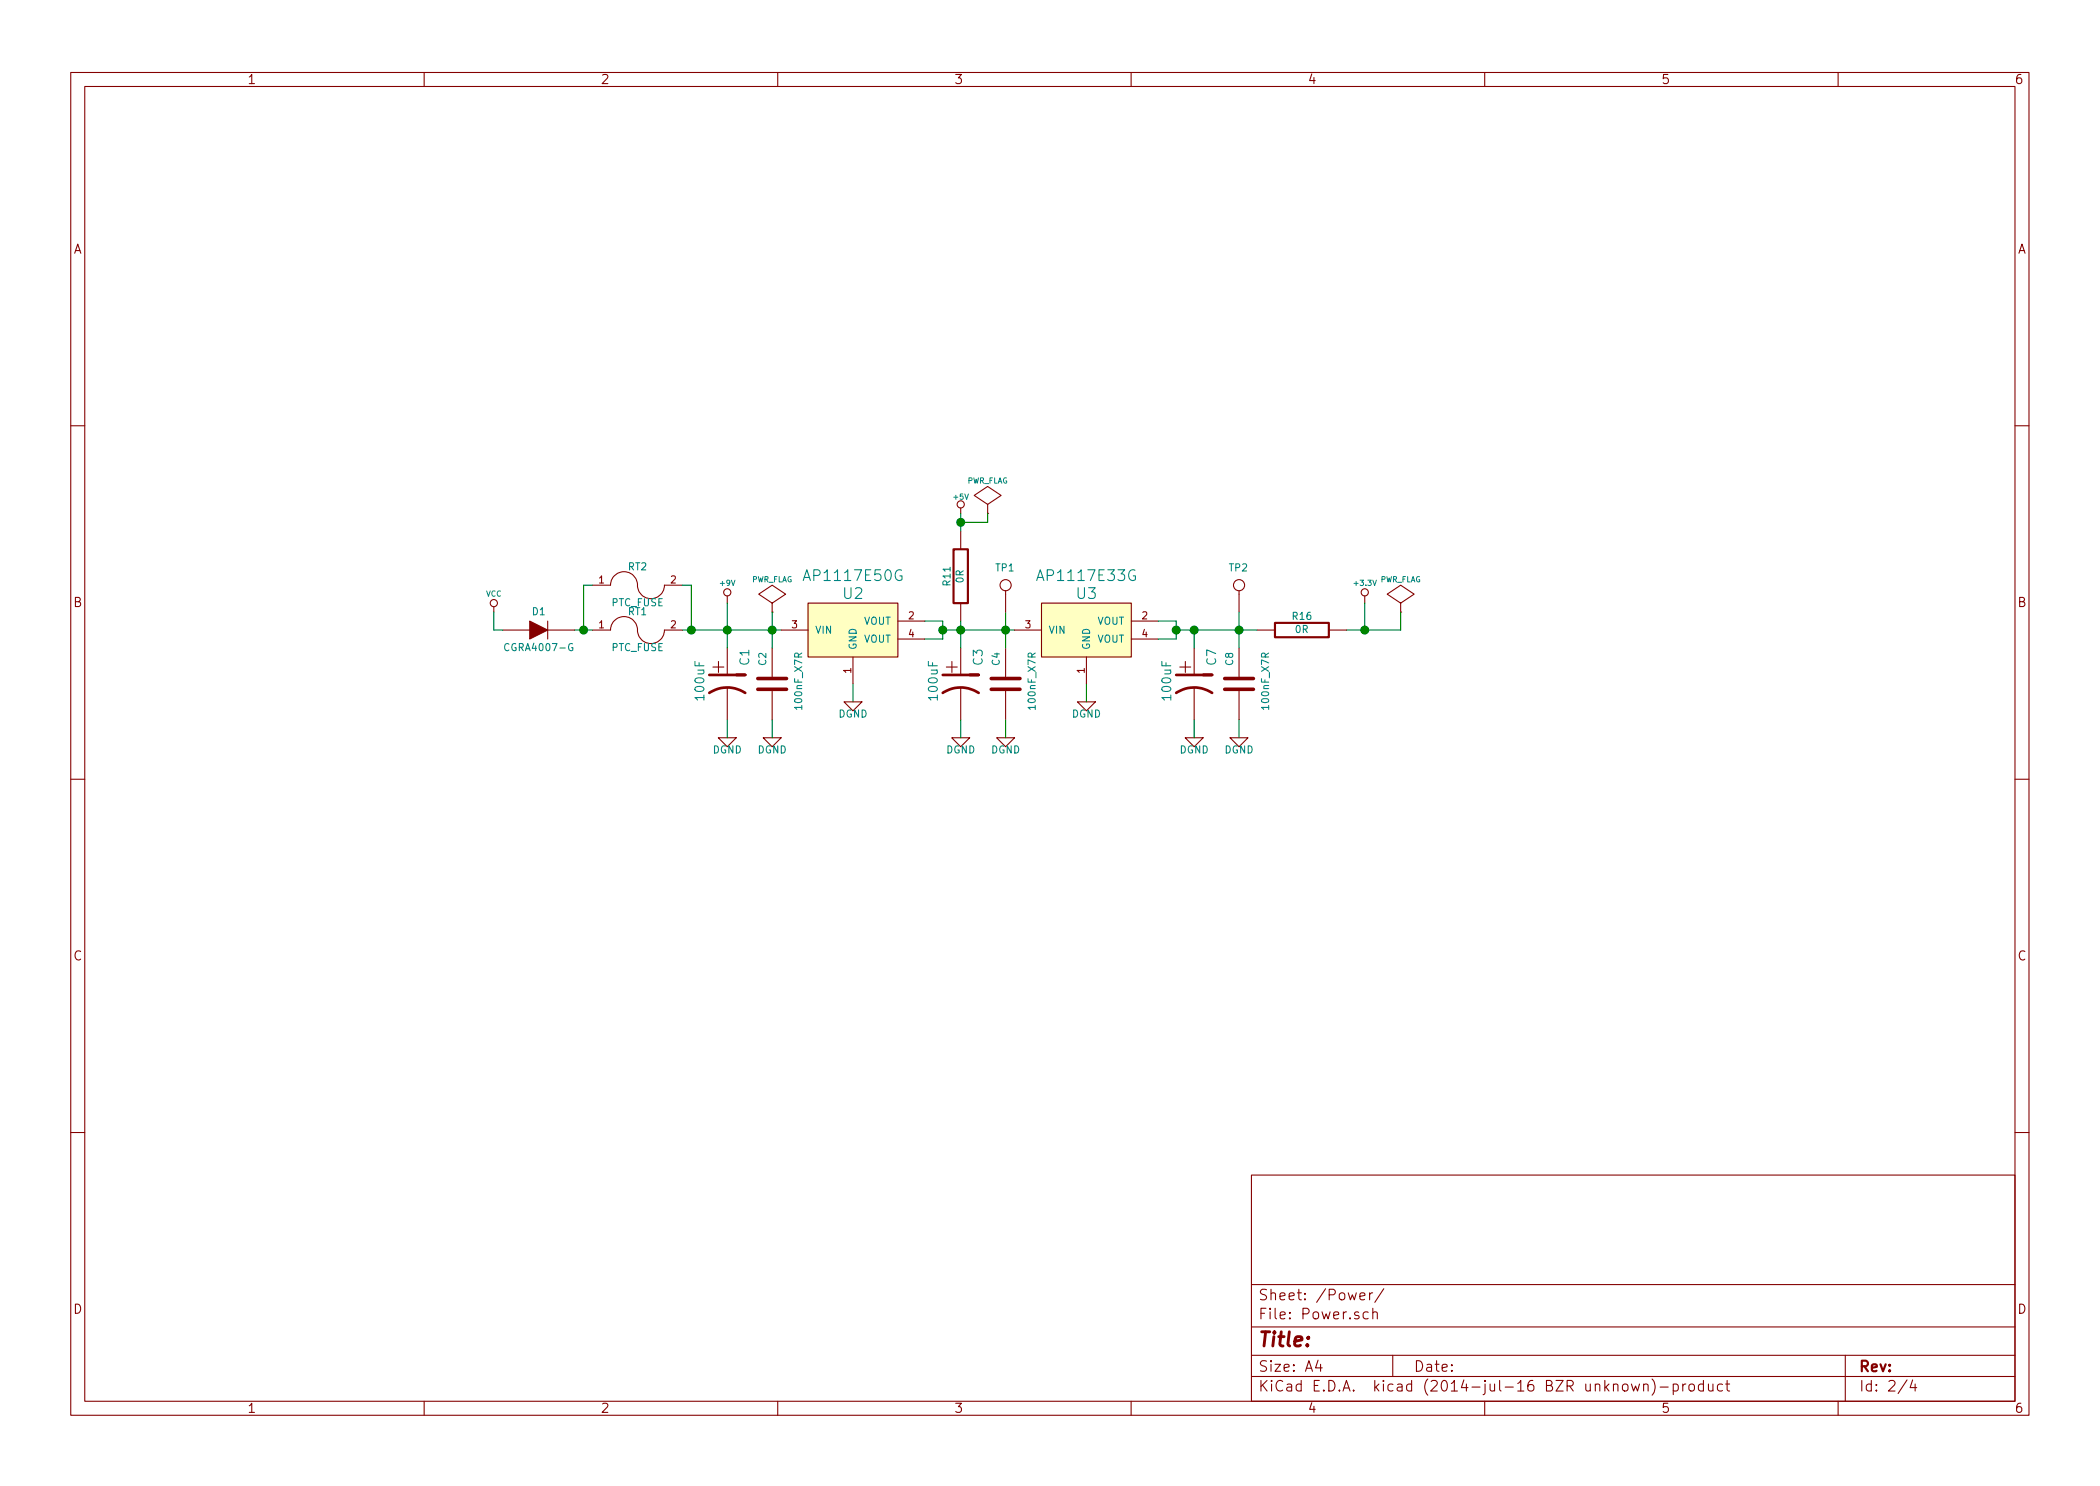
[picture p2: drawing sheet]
EESchema Schematic File Version 2
LIBS:power
LIBS:device
LIBS:transistors
LIBS:conn
LIBS:linear
LIBS:regul
LIBS:cmos4000
LIBS:adc-dac
LIBS:memory
LIBS:xilinx
LIBS:special
LIBS:microcontrollers
LIBS:dsp
LIBS:microchip
LIBS:analog_switches
LIBS:motorola
LIBS:texas
LIBS:intel
LIBS:audio
LIBS:interface
LIBS:digital-audio
LIBS:philips
LIBS:display
LIBS:cypress
LIBS:siliconi
LIBS:opto
LIBS:atmel
LIBS:contrib
LIBS:valves
LIBS:MOD_PEX_Prototype1
LIBS:MOD_PEX_Prototype1-cache
EELAYER 25 0
EELAYER END
$Descr A4 11693 8268
encoding utf-8
Sheet 2 4
Title ""
Date ""
Rev ""
Comp ""
Comment1 ""
Comment2 ""
Comment3 ""
Comment4 ""
$EndDescr
$Comp
L CP1 C7
U 1 1
P 6650 3800
F 0 "C7" V 6750 3900 50  0000 L CNN
F 1 "100uF" V 6500 3700 50  0000 L CNN
F 2 "MOD_Footprints_Lib:CAP_RAD_5MM" H 6650 3800 60  0001 C CNN
F 3 "~" H 6650 3800 60  0000 C CNN
	1    6650 3800
	1    0    0    -1  
$EndComp
$Comp
L DGND #PWR013
U 1 1
P 6650 4100
F 0 "#PWR013" H 6650 4100 40  0001 C CNN
F 1 "DGND" H 6650 4030 40  0000 C CNN
F 2 "" H 6650 4100 60  0000 C CNN
F 3 "" H 6650 4100 60  0000 C CNN
	1    6650 4100
	-1   0    0    -1  
$EndComp
$Comp
L DGND #PWR014
U 1 1
P 5350 4100
F 0 "#PWR014" H 5350 4100 40  0001 C CNN
F 1 "DGND" H 5350 4030 40  0000 C CNN
F 2 "" H 5350 4100 60  0000 C CNN
F 3 "" H 5350 4100 60  0000 C CNN
	1    5350 4100
	-1   0    0    -1  
$EndComp
$Comp
L CP1 C3
U 1 1
P 5350 3800
F 0 "C3" V 5450 3900 50  0000 L CNN
F 1 "100uF" V 5200 3700 50  0000 L CNN
F 2 "MOD_Footprints_Lib:CAP_RAD_5MM" H 5350 3800 60  0001 C CNN
F 3 "~" H 5350 3800 60  0000 C CNN
	1    5350 3800
	1    0    0    -1  
$EndComp
$Comp
L DGND #PWR015
U 1 1
P 6050 3900
F 0 "#PWR015" H 6050 3900 40  0001 C CNN
F 1 "DGND" H 6050 3830 40  0000 C CNN
F 2 "" H 6050 3900 60  0000 C CNN
F 3 "" H 6050 3900 60  0000 C CNN
	1    6050 3900
	-1   0    0    -1  
$EndComp
$Comp
L +3.3V #PWR016
U 1 1
P 7600 3350
F 0 "#PWR016" H 7600 3310 30  0001 C CNN
F 1 "+3.3V" H 7600 3460 30  0000 C CNN
F 2 "" H 7600 3350 60  0000 C CNN
F 3 "" H 7600 3350 60  0000 C CNN
	1    7600 3350
	1    0    0    -1  
$EndComp
$Comp
L C C8
U 1 1
P 6900 3800
F 0 "C8" V 6850 3900 40  0000 L CNN
F 1 "100nF_X7R" V 7050 3650 40  0000 L CNN
F 2 "MOD_Footprints_Lib:SM0603" H 6938 3650 30  0001 C CNN
F 3 "~" H 6900 3800 60  0000 C CNN
	1    6900 3800
	1    0    0    -1  
$EndComp
$Comp
L DGND #PWR017
U 1 1
P 6900 4100
F 0 "#PWR017" H 6900 4100 40  0001 C CNN
F 1 "DGND" H 6900 4030 40  0000 C CNN
F 2 "" H 6900 4100 60  0000 C CNN
F 3 "" H 6900 4100 60  0000 C CNN
	1    6900 4100
	1    0    0    -1  
$EndComp
$Comp
L R R16
U 1 1
P 7250 3500
F 0 "R16" V 7330 3500 40  0000 C CNN
F 1 "0R" V 7257 3501 40  0000 C CNN
F 2 "MOD_Footprints_Lib:SM0805" V 7180 3500 30  0001 C CNN
F 3 "~" H 7250 3500 30  0000 C CNN
	1    7250 3500
	0    -1   -1   0   
$EndComp
$Comp
L PWR_FLAG #FLG018
U 1 1
P 7800 3400
F 0 "#FLG018" H 7800 3495 30  0001 C CNN
F 1 "PWR_FLAG" H 7800 3580 30  0000 C CNN
F 2 "" H 7800 3400 60  0000 C CNN
F 3 "" H 7800 3400 60  0000 C CNN
	1    7800 3400
	1    0    0    -1  
$EndComp
$Comp
L C C4
U 1 1
P 5600 3800
F 0 "C4" V 5550 3900 40  0000 L CNN
F 1 "100nF_X7R" V 5750 3650 40  0000 L CNN
F 2 "MOD_Footprints_Lib:SM0603" H 5638 3650 30  0001 C CNN
F 3 "~" H 5600 3800 60  0000 C CNN
	1    5600 3800
	1    0    0    -1  
$EndComp
$Comp
L DGND #PWR019
U 1 1
P 5600 4100
F 0 "#PWR019" H 5600 4100 40  0001 C CNN
F 1 "DGND" H 5600 4030 40  0000 C CNN
F 2 "" H 5600 4100 60  0000 C CNN
F 3 "" H 5600 4100 60  0000 C CNN
	1    5600 4100
	-1   0    0    -1  
$EndComp
$Comp
L CONN_1 TP2
U 1 1
P 6900 3250
F 0 "TP2" V 7000 3200 40  0000 L CNN
F 1 "CONN_1" H 6900 3305 30  0001 C CNN
F 2 "MOD_Footprints_Lib:SIL-1" H 6900 3250 60  0001 C CNN
F 3 "" H 6900 3250 60  0000 C CNN
	1    6900 3250
	0    -1   -1   0   
$EndComp
$Comp
L DGND #PWR020
U 1 1
P 4050 4100
F 0 "#PWR020" H 4050 4100 40  0001 C CNN
F 1 "DGND" H 4050 4030 40  0000 C CNN
F 2 "" H 4050 4100 60  0000 C CNN
F 3 "" H 4050 4100 60  0000 C CNN
	1    4050 4100
	-1   0    0    -1  
$EndComp
$Comp
L CP1 C1
U 1 1
P 4050 3800
F 0 "C1" V 4150 3900 50  0000 L CNN
F 1 "100uF" V 3900 3700 50  0000 L CNN
F 2 "MOD_Footprints_Lib:CAP_RAD_5MM" H 4050 3800 60  0001 C CNN
F 3 "~" H 4050 3800 60  0000 C CNN
	1    4050 3800
	1    0    0    -1  
$EndComp
$Comp
L +9V #PWR021
U 1 1
P 4050 3350
F 0 "#PWR021" H 4050 3320 20  0001 C CNN
F 1 "+9V" H 4050 3460 30  0000 C CNN
F 2 "" H 4050 3350 60  0000 C CNN
F 3 "" H 4050 3350 60  0000 C CNN
	1    4050 3350
	1    0    0    -1  
$EndComp
$Comp
L VCC #PWR022
U 1 1
P 2750 3400
F 0 "#PWR022" H 2750 3500 30  0001 C CNN
F 1 "VCC" H 2750 3500 30  0000 C CNN
F 2 "" H 2750 3400 60  0000 C CNN
F 3 "" H 2750 3400 60  0000 C CNN
	1    2750 3400
	1    0    0    -1  
$EndComp
$Comp
L DIODE D1
U 1 1
P 3000 3500
F 0 "D1" H 3000 3600 40  0000 C CNN
F 1 "CGRA4007-G" H 3000 3400 40  0000 C CNN
F 2 "MOD_Footprints_Lib:DO-214AC(SMA)" H 3000 3500 60  0001 C CNN
F 3 "~" H 3000 3500 60  0000 C CNN
	1    3000 3500
	1    0    0    -1  
$EndComp
$Comp
L FUSE RT1
U 1 1
P 3550 3500
F 0 "RT1" H 3550 3600 40  0000 C CNN
F 1 "PTC_FUSE" H 3550 3400 40  0000 C CNN
F 2 "MOD_Footprints_Lib:SM1210" H 3550 3500 60  0001 C CNN
F 3 "~" H 3550 3500 60  0000 C CNN
	1    3550 3500
	1    0    0    -1  
$EndComp
$Comp
L C C2
U 1 1
P 4300 3800
F 0 "C2" V 4250 3900 40  0000 L CNN
F 1 "100nF_X7R" V 4450 3650 40  0000 L CNN
F 2 "MOD_Footprints_Lib:SM0603" H 4338 3650 30  0001 C CNN
F 3 "~" H 4300 3800 60  0000 C CNN
	1    4300 3800
	1    0    0    -1  
$EndComp
$Comp
L DGND #PWR023
U 1 1
P 4300 4100
F 0 "#PWR023" H 4300 4100 40  0001 C CNN
F 1 "DGND" H 4300 4030 40  0000 C CNN
F 2 "" H 4300 4100 60  0000 C CNN
F 3 "" H 4300 4100 60  0000 C CNN
	1    4300 4100
	-1   0    0    -1  
$EndComp
$Comp
L PWR_FLAG #FLG024
U 1 1
P 4300 3400
F 0 "#FLG024" H 4300 3495 30  0001 C CNN
F 1 "PWR_FLAG" H 4300 3580 30  0000 C CNN
F 2 "" H 4300 3400 60  0000 C CNN
F 3 "" H 4300 3400 60  0000 C CNN
	1    4300 3400
	1    0    0    -1  
$EndComp
$Comp
L +5V #PWR025
U 1 1
P 5350 2850
F 0 "#PWR025" H 5350 2940 20  0001 C CNN
F 1 "+5V" H 5350 2940 30  0000 C CNN
F 2 "" H 5350 2850 60  0000 C CNN
F 3 "" H 5350 2850 60  0000 C CNN
	1    5350 2850
	1    0    0    -1  
$EndComp
$Comp
L DGND #PWR026
U 1 1
P 4750 3900
F 0 "#PWR026" H 4750 3900 40  0001 C CNN
F 1 "DGND" H 4750 3830 40  0000 C CNN
F 2 "" H 4750 3900 60  0000 C CNN
F 3 "" H 4750 3900 60  0000 C CNN
	1    4750 3900
	-1   0    0    -1  
$EndComp
Wire Wire Line
	5350 4000 5350 4100
Wire Wire Line
	6650 4100 6650 4000
Wire Wire Line
	6550 3500 7000 3500
Wire Wire Line
	6650 3500 6650 3600
Wire Wire Line
	6900 3400 6900 3600
Connection ~ 6650 3500
Wire Wire Line
	5250 3500 5650 3500
Connection ~ 5350 3500
Wire Wire Line
	6050 3800 6050 3900
Wire Wire Line
	6900 4100 6900 4000
Connection ~ 6900 3500
Wire Wire Line
	7600 3350 7600 3500
Wire Wire Line
	7500 3500 7800 3500
Wire Wire Line
	7800 3500 7800 3400
Connection ~ 7600 3500
Wire Wire Line
	5600 4000 5600 4100
Wire Wire Line
	4050 4000 4050 4100
Wire Wire Line
	3800 3500 4350 3500
Wire Wire Line
	4050 3350 4050 3600
Connection ~ 4050 3500
Wire Wire Line
	4300 4000 4300 4100
Wire Wire Line
	4300 3400 4300 3600
Connection ~ 4300 3500
Wire Wire Line
	3200 3500 3300 3500
Wire Wire Line
	4750 3800 4750 3900
Wire Wire Line
	5600 3400 5600 3600
Connection ~ 5600 3500
$Comp
L R R11
U 1 1
P 5350 3200
F 0 "R11" V 5430 3200 40  0000 C CNN
F 1 "0R" V 5357 3201 40  0000 C CNN
F 2 "MOD_Footprints_Lib:SM0805" V 5280 3200 30  0001 C CNN
F 3 "~" H 5350 3200 30  0000 C CNN
	1    5350 3200
	-1   0    0    1   
$EndComp
Wire Wire Line
	5350 2850 5350 2950
Wire Wire Line
	5350 3450 5350 3600
$Comp
L CONN_1 TP1
U 1 1
P 5600 3250
F 0 "TP1" V 5700 3200 40  0000 L CNN
F 1 "CONN_1" H 5600 3305 30  0001 C CNN
F 2 "MOD_Footprints_Lib:SIL-1" H 5600 3250 60  0001 C CNN
F 3 "" H 5600 3250 60  0000 C CNN
	1    5600 3250
	0    -1   -1   0   
$EndComp
Wire Wire Line
	2750 3400 2750 3500
Wire Wire Line
	2750 3500 2800 3500
$Comp
L LINEAR_REGULATOR_SOT223_3 U3
U 1 1
P 6050 3500
F 0 "U3" H 6050 3700 60  0000 C CNN
F 1 "AP1117E33G" H 6050 3800 60  0000 C CNN
F 2 "MOD_Footprints_Lib:SOT223_3" H 6050 3550 60  0001 C CNN
F 3 "~" H 6050 3550 60  0000 C CNN
	1    6050 3500
	1    0    0    -1  
$EndComp
$Comp
L LINEAR_REGULATOR_SOT223_3 U2
U 1 1
P 4750 3500
F 0 "U2" H 4750 3700 60  0000 C CNN
F 1 "AP1117E50G" H 4750 3800 60  0000 C CNN
F 2 "MOD_Footprints_Lib:SOT223_3" H 4750 3550 60  0001 C CNN
F 3 "~" H 4750 3550 60  0000 C CNN
	1    4750 3500
	1    0    0    -1  
$EndComp
Wire Wire Line
	5250 3450 5250 3550
Wire Wire Line
	5250 3550 5150 3550
Connection ~ 5250 3500
Wire Wire Line
	5250 3450 5150 3450
Wire Wire Line
	6550 3550 6450 3550
Wire Wire Line
	6450 3450 6550 3450
Wire Wire Line
	6550 3450 6550 3550
Connection ~ 6550 3500
$Comp
L PWR_FLAG #FLG027
U 1 1
P 5500 2850
F 0 "#FLG027" H 5500 2945 30  0001 C CNN
F 1 "PWR_FLAG" H 5500 3030 30  0000 C CNN
F 2 "" H 5500 2850 60  0000 C CNN
F 3 "" H 5500 2850 60  0000 C CNN
	1    5500 2850
	1    0    0    -1  
$EndComp
Wire Wire Line
	5350 2900 5500 2900
Wire Wire Line
	5500 2900 5500 2850
Connection ~ 5350 2900
$Comp
L FUSE RT2
U 1 1
P 3550 3250
F 0 "RT2" H 3550 3350 40  0000 C CNN
F 1 "PTC_FUSE" H 3550 3150 40  0000 C CNN
F 2 "MOD_Footprints_Lib:SM2920" H 3550 3250 60  0001 C CNN
F 3 "~" H 3550 3250 60  0000 C CNN
	1    3550 3250
	1    0    0    -1  
$EndComp
Wire Wire Line
	3800 3250 3850 3250
Wire Wire Line
	3850 3250 3850 3500
Connection ~ 3850 3500
Wire Wire Line
	3300 3250 3250 3250
Wire Wire Line
	3250 3250 3250 3500
Connection ~ 3250 3500
$EndSCHEMATC
